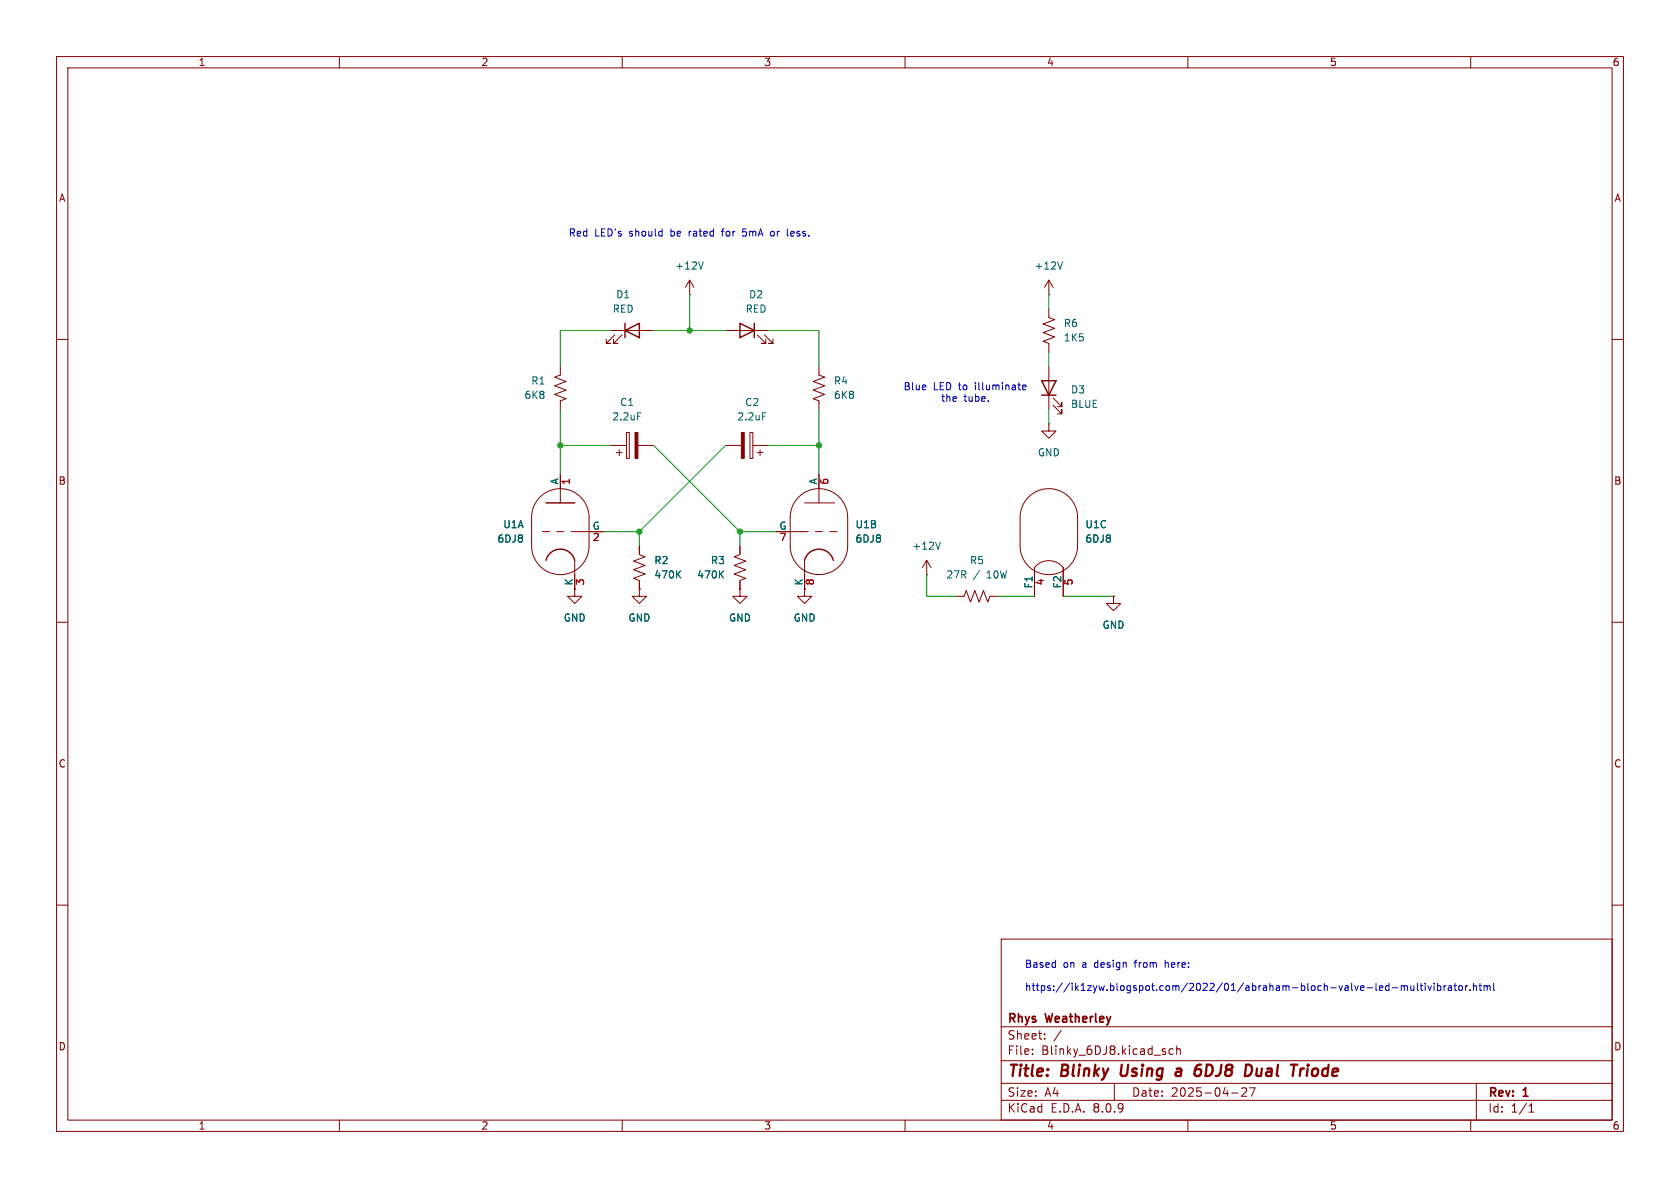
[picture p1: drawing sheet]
<svg xmlns="http://www.w3.org/2000/svg" width="297mm" height="210mm" viewBox="0 0 297 210" stroke-linecap="round" stroke-linejoin="round" font-family="sans-serif">
<g fill="none" stroke="#840000" stroke-width=".18">
<path d="M10 10h277v190h-277zM12 12h273v186h-273zM60 10v2M110 10v2M160 10v2M210 10v2M260 10v2M107.9 58.4h7.7M108.7 59.2l-1.5 1.5h.7h-.7v-.8M110 59.2l-1.5 1.5h.7h-.7v-.8M121.9 52.1h.1M121.9 49.5l-.7 1.3"/>
<path d="M121.9 49.5v2.6M121.9 49.5l.8 1.3M128.3 58.4h7.6M133.9 59.2l1.5 1.5h-.8h.8v-.8M135.1 59.2l1.6 1.5h-.8h.8v-.8M185.4 52.1h.1M185.4 54.6v1.5l1 .4-2 .8 2 .7-2 .8 2 .8-2 .7 1 .4v1.5M185.4 49.5v2.6M185.4 49.5l-.7 1.3M185.4 49.5l.8 1.3M10 60h2M99.1 64.8v1.5l-1.1 .4 2.1 .7-2.1 .8 2.1 .8-2.1 .7 2.1 .8-1 .4v1.5"/>
<path d="M107.9 78.7h2.8M109.5 79.5v1M110.7 76.5h.6v4.5h-.6zM112.8 78.7h2.8M128.3 78.7h2.8M132.6 76.5h.5v4.5h-.5zM133.1 78.7h2.8M134.4 79.5v1M144.8 64.8v1.5l1 .4-2 .7 2 .8-2 .8 2 .7-2 .8 1 .4v1.5M185.4 74.9v1.3h1.3l-1.3 1.3-1.3-1.3h1.3M185.4 74.9h.1M185.4 64.8v7.6"/>
<path d="M186.2 71.6l1.5 1.6v-.8v.8h-.8M186.2 70.4l1.5 1.5v-.8v.8h-.8M285 60h2M95.5 87.9a5.1 5.1 0 0 1 5.5-1.1 5.1 5.1 0 0 1 3.1 4.6v5.1a5.1 5.1 0 0 1-5 5.1 5.1 5.1 0 0 1-5.1-5.1v-5.1a5.1 5.1 0 0 1 1.5-3.5zM95.9 94h1.3M98.4 94h1.3M99.1 83.8v5.1M101 94h5.7M101.6 99.1v5M109 80h1M113 96.5v1.5l1 .4-2 .8 2 .7-2 .8 2 .8-2 .7 1 .4v1.5M130.8 96.5v1.5l-1 .4 2 .8-2 .7 2 .8-2 .8 2 .7-1 .4v1.5"/>
<path d="M133.9 80h1M137.2 94h5.7M141.2 87.9a5.1 5.1 0 0 1 5.5-1.1 5.1 5.1 0 0 1 3.2 4.6v5.1a5.1 5.1 0 0 1-5.1 5.1 5.1 5.1 0 0 1-5.1-5.1v-5.1a5.1 5.1 0 0 1 1.5-3.5zM142.2 88.9h5.4M142.2 99.1v5M144.1 94h1.3M144.8 83.8v5.1M146.7 94h1.3M163.8 99.1l-.7 1.2M163.8 99.1v2.5M163.8 99.1l.8 1.2M181.8 87.9a5.1 5.1 0 0 1 5.5-1.1 5.1 5.1 0 0 1 3.2 4.6v5.1a5.1 5.1 0 0 1-5.1 5.1 5.1 5.1 0 0 1-5.1-5.1v-5.1a5.1 5.1 0 0 1 1.5-3.5z"/>
<path d="M10 110h2M101.6 104.1v1.3h1.3l-1.3 1.3-1.3-1.3h1.3M101.6 104.1h.1M113 104.1v1.3h1.3l-1.3 1.3-1.2-1.3h1.2M113 104.1h.1M130.8 104.1v1.3h1.3l-1.3 1.3-1.3-1.3h1.3M130.8 104.1h.1M142.2 104.1v1.3h1.3l-1.3 1.3-1.2-1.3h1.2M142.2 104.1h.1M163.8 101.6h.1M168.9 105.4h1.5l.4-1 .8 2 .7-2 .8 2 .8-2 .7 2 .4-1h1.5M182.9 105.4v-5.1a3.3 3.3 0 0 1 5.1 0v5.1"/>
<path d="M196.8 105.4v1.3h1.3l-1.3 1.3-1.2-1.3h1.2M196.8 105.4h.1M285 110h2M10 160h2M177 166h108v32h-108zM285 160h2M60 198v2M110 198v2M160 198v2M177 194.5h108M177 191.5h108M177 187.5h108"/>
<path d="M177 181.5h108M182.5 186.3v.1M182.5 185.5v.1M184.7 183.6v.1M184.7 182.8v.1M187.6 182.1l-1.3 2M197 191.5v3M207.4 185.5l-.4-.1-.3 .3v.4l.1 .2h.6M208 185.5l.2-.1 .4 .1 .1 .9M208 184.9v1.5M210 198v2M217.7 193.2h1.2"/>
<path d="M219.5 192.4l.6-.1 .2 .1 .1 .3-.9 1.1h.9M220.9 192.3h1l-.7 1.5M260 198v2M261 191.5v6.5M270.3 196.6h.9M270.3 195.5l.4-.4v1.5"/>
</g>
<path d="M198.3 188.2l-.2 1.6 .3 .4M208 189l.2-.1 .6 .1M208.8 189.4h-.6a.4 .4 0 0 0-.4 .4 .4 .4 0 0 0 .3 .4l.6-.1M212 189l.4 .4-.1 .4-.2 .3M212.3 188.2a.81 .81 0 0 0-.9 .5M222.2 188.9l-.1 1 .1 .2 .4 .1M231.2 188.9l-.2 1.3M231.3 188.2l-.1 .2M231.3 188.2l-.1 .1v.1M231.3 188.2v.1l-.1 .1" fill="none" stroke="#840000" stroke-width=".4"/>
<path d="M110.5 58.4l2.5-1.2v2.5zM110.5 57.2v2.5M130.8 57.2l2.5 1.2-2.5 1.3zM133.3 57.2v2.5M184.1 67.3h2.6l-1.3 2.6zM184.1 69.9h2.6M96.5 88.9h5.1M96.5 99.1a2.62 2.62 0 0 1 2.6-2 2.62 2.62 0 0 1 2.5 2M142.2 99.1a2.62 2.62 0 0 1 2.6-2 2.62 2.62 0 0 1 2.5 2" fill="none" stroke="#840000" stroke-width=".25"/>
<path d="M124.3 46.3l-.4 1.3M187.8 46.3l-.4 1.3M112.7 73h.6M134.8 73h.6M166.2 95.8l-.4 1.3M119.8 101.5l.5 .7M120.3 100.9l-.7 .7M127.4 101.5l.5 .7M127.9 100.9l-.7 .7" fill="none" stroke="#006464" stroke-width=".18"/>
<g fill="#840000" stroke="#840000" stroke-width=".18">
<path d="M112.3 76.5h.5v4.5h-.5z"/>
<path d="M131.1 76.5h.5v4.5h-.5z"/>
</g>
<g fill="none" stroke="#0000c2" stroke-width=".18">
<path d="M127.5 40.9h.5M127.8 40.5l-.1 1.2M131.3 41.6l.4 .1M131.9 40.5h-.6v.6l.4-.2M136.3 40.9h.5M136.3 41.7h.5M140 40.9l-.2 .2v.5l.2 .1M140.4 41.2l-.6 .1M180.8 68.5l.6-.1-.1-.3h-.3l-.2 .1v.6h.5M206 169.7v1.3M206.2 170.2l-.2 .1M244 174.2l.4 .1 .1 .2-.6 .2"/>
<path d="M244.4 175l-.4 .1M245.5 174.3l-.3-.1-.3 .3 .2 .5h.4M245.5 173.8v1.3M246.2 174.6h.9M247.7 174.4l.4-.2 .2 .2M247.7 174.2v.9M248.3 174.4l.2-.2 .3 .1v.8M248.3 174.4v.7M249.4 174.2l.1 .8 .3 .1 .2-.1M250 174.2v.9M250.6 173.8v1.1l.1 .2M251.1 174.2h.4"/>
<path d="M251.2 173.8v1.1l.3 .2M252 173.8v.1M252 174.2v.9M252.4 174.2l.3 .9 .3-.9M253.5 173.8v.1M253.5 174.2v.9M254.1 174.3l.4-.1 .2 .3-.1 .5h-.5M254.1 173.8v1.3M255.3 174.2v.9M255.6 174.2l-.3 .3M256.1 174.3h.5v.8M256.6 174.5l-.4 .1-.2 .2 .2 .3 .4-.1"/>
<path d="M257 174.2h.5M257.2 173.8v1.1l.3 .2M257.9 174.4l.2-.2 .4 .2 .1 .5-.2 .1-.3 .1-.2-.1zM259.1 174.2v.9M259.5 174.2l-.4 .3M259.9 175v.1M260.5 174.4l.2-.2 .3 .1v.8M260.5 173.8v1.3M261.5 174.2h.4M261.6 173.8v1.1l.3 .2M262.4 174.4l.3-.2 .2 .2M262.4 174.2v.9"/>
<path d="M262.9 174.4l.2-.2 .3 .1v.8M262.9 174.4v.7M264.1 173.8v1.1l.1 .2"/>
</g>
<g fill="none" stroke="#009600" stroke-width=".18">
<path d="M107.9 58.4h-8.8v6.4M115.6 58.4h12.7M121.9 52.1v6.3M135.9 58.4h8.9v6.4M185.4 52.1v2.5M99.1 78.7h8.8M99.1 72.4v11.4M115.6 78.7l15.2 15.3M128.3 78.7l-15.3 15.3M135.9 78.7h8.9M144.8 72.4v11.4M185.4 62.2v2.6"/>
<path d="M185.4 72.4v2.5M106.7 94h6.3M113 94v2.5M130.8 94h6.4M130.8 94v2.5M163.8 101.6v3.8h5.1M176.5 105.4h6.4M188 105.4h8.8"/>
</g>
<g fill="#009600" stroke="#009600" stroke-width=".18">
<circle cx="113" cy="94" r=".46"/>
<circle cx="99.1" cy="78.7" r=".46"/>
<circle cx="130.8" cy="94" r=".46"/>
<circle cx="121.9" cy="58.4" r=".46"/>
<circle cx="144.8" cy="78.7" r=".46"/>
</g>
<g font-size="2.8" fill="#840000">
<text x="178" y="190.9">Title:</text>
<text x="187.7" y="190.9">Blinky</text>
<text x="198.9" y="190.9">Using</text>
<text x="209.5" y="190.9">a</text>
<text x="213.7" y="190.9">6DJ8</text>
<text x="223.3" y="190.9">Dual</text>
<text x="232.3" y="190.9">Triode</text>
</g>
<g font-size="2.1" fill="#840000">
<text x="178" y="184">Sheet:</text>
<text x="178" y="181.2">Rhys</text>
<text x="185" y="181.2">Weatherley</text>
<text x="178" y="186.7">File:</text>
<text x="184.1" y="186.7">Blinky_6DJ8.kicad_sch</text>
<text x="178" y="196.9">KiCad</text>
<text x="178" y="194.1">Size:</text>
<text x="184.7" y="194.1">A4</text>
<text x="185.7" y="196.9">E.D.A.</text>
<text x="193.3" y="196.9">8.0.9</text>
<text x="200" y="194.1">Date:</text>
<text x="207" y="194.1">2025-04-27</text>
<text x="263" y="194.3">Rev:</text>
<text x="263" y="196.9">Id:</text>
<text x="267.1" y="196.9">1/1</text>
<text x="269.4" y="194.3">1</text>
</g>
<g font-size="1.8" fill="#840000">
<text x="35" y="11.9">1</text>
<text x="85" y="11.9">2</text>
<text x="135" y="11.9">3</text>
<text x="185" y="11.9">4</text>
<text x="235" y="11.9">5</text>
<text x="285" y="11.9">6</text>
<text x="10.3" y="35.9">A</text>
<text x="285.3" y="35.9">A</text>
<text x="10.3" y="85.9">B</text>
<text x="285.3" y="85.9">B</text>
<text x="10.3" y="135.9">C</text>
<text x="285.3" y="135.9">C</text>
<text x="10.3" y="185.9">D</text>
<text x="285.3" y="185.9">D</text>
<text x="35" y="199.9">1</text>
<text x="85" y="199.9">2</text>
<text x="135" y="199.9">3</text>
<text x="185" y="199.9">4</text>
<text x="235" y="199.9">5</text>
<text x="285" y="199.9">6</text>
</g>
<g font-size="1.8" fill="#0000c2">
<text x="100.4" y="42">Red</text>
<text x="105.1" y="42">LED's</text>
<text x="111.4" y="42">should</text>
<text x="118.8" y="42">be</text>
<text x="122.2" y="42">rated</text>
<text x="128.3" y="42">for</text>
<text x="132.1" y="42">5mA</text>
<text x="137.3" y="42">or</text>
<text x="140.4" y="42">less.</text>
<text x="159.6" y="69.2">Blue</text>
<text x="165" y="69.2">LED to</text>
<text x="166.3" y="71.2">the</text>
<text x="170.4" y="71.2">tube.</text>
<text x="172.6" y="69.2">illuminate</text>
<text x="181.1" y="171.3">Based</text>
<text x="188" y="171.3">on</text>
<text x="191.4" y="171.3">a</text>
<text x="193.7" y="171.3">design</text>
<text x="201.1" y="171.3">from</text>
<text x="206.6" y="171.3">here:</text>
<text x="181.1" y="175.4">https://ik1zyw.blogspot.com/2022/01/abraham-bloch-valve-led-multivibrator.html</text>
</g>
<g font-size="1.8" fill="#006464">
<text x="119.3" y="47.9">+12V</text>
<text x="182.8" y="47.9">+12V</text>
<text x="108.8" y="52.9">D1</text>
<text x="132.3" y="52.9">D2</text>
<text x="108.2" y="55.5">RED</text>
<text x="131.7" y="55.5">RED</text>
<text x="188" y="58">R6</text>
<text x="188" y="60.6">1K5</text>
<text x="92.6" y="70.7">6K8</text>
<text x="93.8" y="68.2">R1</text>
<text x="109.5" y="72">C1</text>
<text x="131.6" y="72">C2</text>
<text x="147.3" y="68.2">R4</text>
<text x="147.3" y="70.7">6K8</text>
<text x="189.2" y="69.8">D3</text>
<text x="108.1" y="74.5">2.2uF</text>
<text x="130.2" y="74.5">2.2uF</text>
<text x="189.2" y="72.3">BLUE</text>
<text x="183.4" y="80.9">GND</text>
<text x="98.8" y="85.7" transform="rotate(-90 98.8 85.7)">A</text>
<text x="144.5" y="85.7" transform="rotate(-90 144.5 85.7)">A</text>
<text x="88.9" y="93.6">U1A</text>
<text x="104.7" y="93.7">G</text>
<text x="137.7" y="93.7">G</text>
<text x="151.1" y="93.6">U1B</text>
<text x="191.8" y="93.6">U1C</text>
<text x="87.8" y="96.1">6DJ8</text>
<text x="115.6" y="99.9">R2</text>
<text x="125.6" y="99.9">R3</text>
<text x="151.1" y="96.1">6DJ8</text>
<text x="161.2" y="97.4">+12V</text>
<text x="171.4" y="99.9">R5</text>
<text x="191.8" y="96.1">6DJ8</text>
<text x="101.3" y="103.6" transform="rotate(-90 101.3 103.6)">K</text>
<text x="115.6" y="102.5">470K</text>
<text x="123.2" y="102.5">470K</text>
<text x="142" y="103.6" transform="rotate(-90 142 103.6)">K</text>
<text x="167.2" y="102.5">27R</text>
<text x="172.1" y="102.5">/</text>
<text x="174.6" y="102.5">10W</text>
<text x="182.6" y="104.1" transform="rotate(-90 182.6 104.1)">F1</text>
<text x="187.7" y="104.1" transform="rotate(-90 187.7 104.1)">F2</text>
<text x="99.6" y="110.1">GND</text>
<text x="111" y="110.1">GND</text>
<text x="128.8" y="110.1">GND</text>
<text x="140.2" y="110.1">GND</text>
<text x="194.8" y="111.4">GND</text>
</g>
<g font-size="1.8" fill="#a90000">
<text x="101" y="85.8" transform="rotate(-90 101 85.8)">1</text>
<text x="146.8" y="85.8" transform="rotate(-90 146.8 85.8)">6</text>
<text x="104.7" y="96">2</text>
<text x="137.7" y="96">7</text>
<text x="103.6" y="103.6" transform="rotate(-90 103.6 103.6)">3</text>
<text x="144.2" y="103.6" transform="rotate(-90 144.2 103.6)">8</text>
<text x="184.9" y="103.6" transform="rotate(-90 184.9 103.6)">4</text>
<text x="189.9" y="103.6" transform="rotate(-90 189.9 103.6)">5</text>
</g>
</svg>
